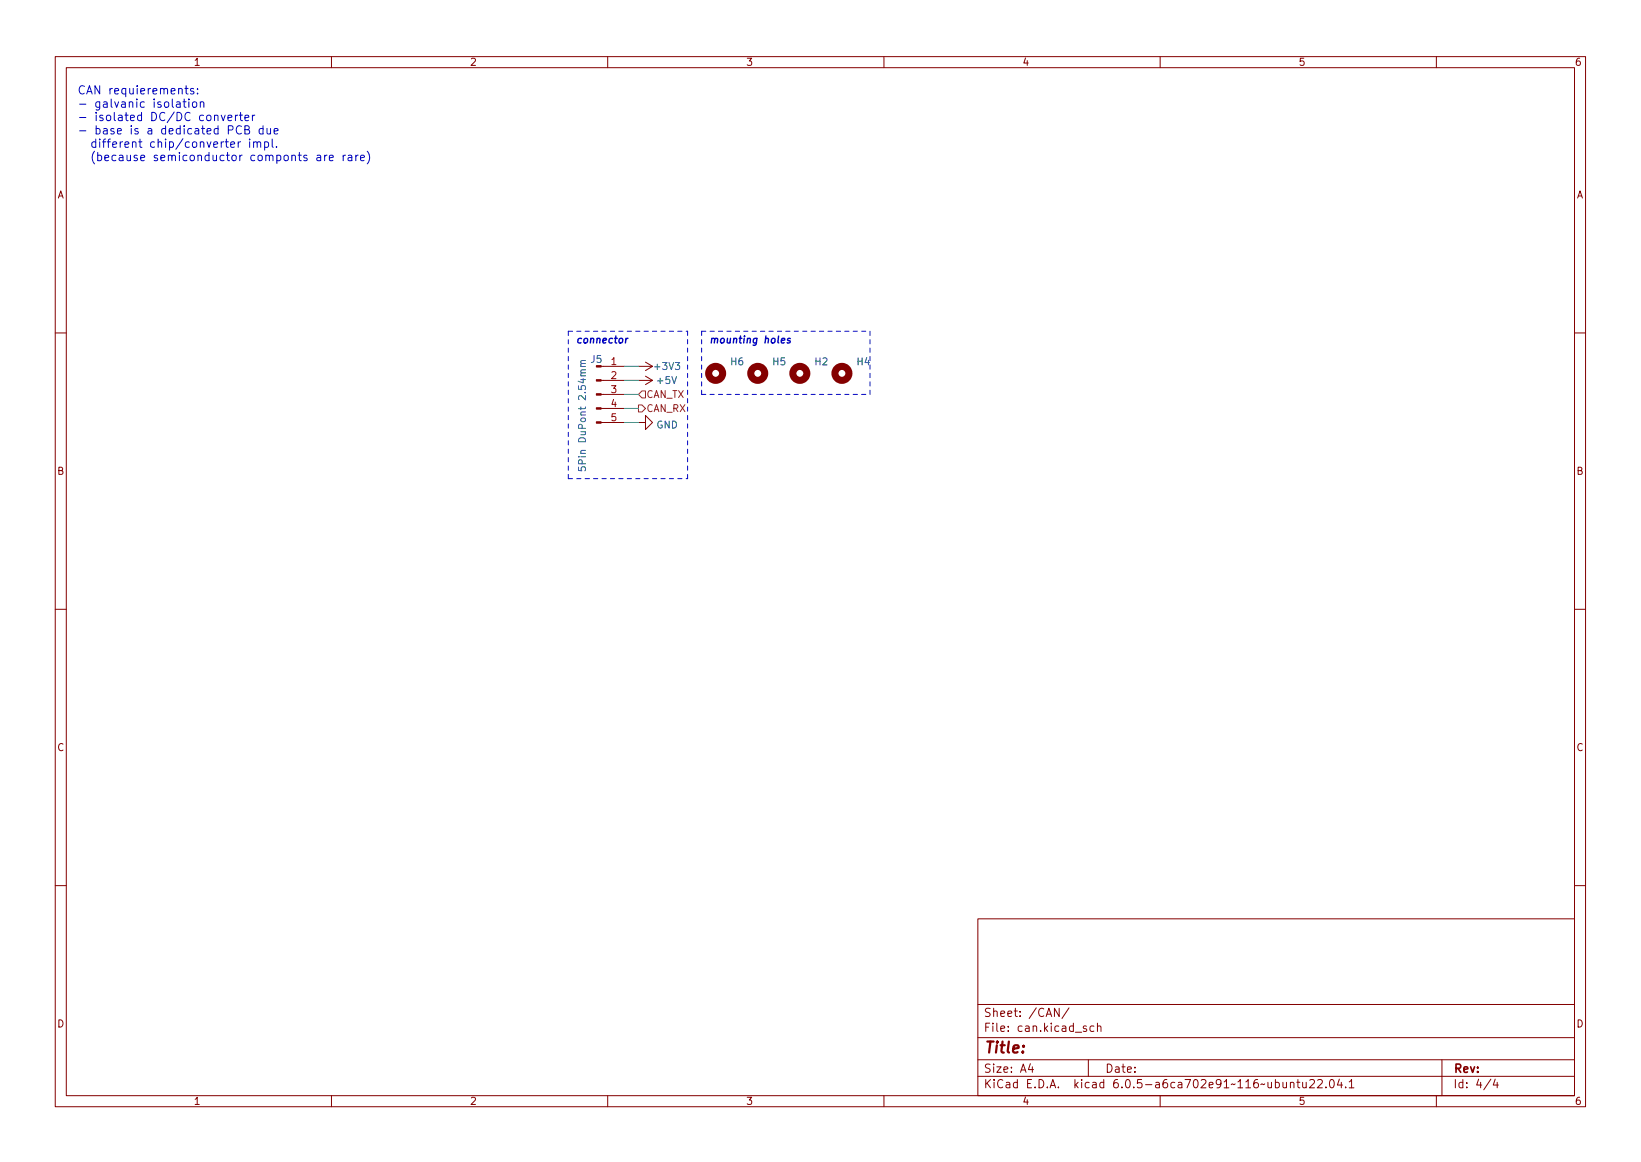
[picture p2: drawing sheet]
<svg xmlns="http://www.w3.org/2000/svg" width="297mm" height="210mm" viewBox="0 0 297 210" stroke-linecap="round" stroke-linejoin="round" font-family="sans-serif">
<g fill="none" stroke="#840000" stroke-width=".18">
<path d="M10 10.2h277v190.1h-277zM12 12.2h273v186.1h-273zM60 10.2v2M110 10.2v2M160 10.2v2M210 10.2v2M260 10.2v2M10 60.2h2M108.8 68.8h4.2M108.8 76.4h4.2M108.8 73.9h4.2M108.8 71.4h4.2"/>
<path d="M109.2 66.3h3.8M115.6 76.4h1.2v-1.2l1.3 1.2-1.3 1.3v-1.3M115.6 66.3h2.5M115.6 68.8h2.5M116.8 65.5l1.3 .8M116.8 68.1l1.3 .7M118.1 66.3l-1.3 .8M118.1 68.8l-1.3 .8M285 60.2h2M10 110.2h2M285 110.2h2M10 160.2h2"/>
<path d="M177 166.3h108v32h-108zM285 160.2h2M60 198.3v2M110 198.3v2M160 198.3v2M177 194.8h108M177 191.8h108M177 187.8h108M177 181.8h108M186.5 192.5l-.4 1h1M186.9 193v1M191.7 182.4v1.5l-.8-1.5v1.5"/>
<path d="M193.5 182.4l-1.3 1.9M196.6 185.7l-.3-.1-.2 .2v.3l.5 .1v.4h-.5M197 191.8v3M198 185.7l-.4-.1-.3 .3v.4l.1 .3h.6M198.6 185.8l.3-.2 .3 .1 .1 .9M198.6 185.1v1.5M210 198.3v2M233.6 196l.2-.2 .3 .1 .1 .9M233.6 195.8v1M234.7 195.8h.6M234.9 195.3v1.3l.4 .2M235.8 195.8l.1 1h.3l.2-.1"/>
<path d="M236.4 195.8v1M237.1 195.5l.5-.2 .3 .2v.3l-.9 1h.9M238.5 195.5l.6-.2 .2 .2 .1 .3-1 1h1M240 196.7v.1M240.8 195.5l.2-.2a.8 .8 0 0 1 .5 .8 .8 .8 0 0 1-.5 .7l-.2-.1-.2-.4zM242.4 195.3l-.3 1h.9M242.8 195.8v1M243.6 196.7v.1M244.2 195.8l.4-.5v1.5M244.2 196.8h.9M260 198.3v2M261 191.8v6.5"/>
<path d="M269.9 195.3l-1.3 1.9M270.6 195.3l-.3 1h.9M271 195.8v1"/>
</g>
<g fill="none" stroke="#840000" stroke-width="1.3">
<circle cx="129.5" cy="67.6" r="1.27"/>
<circle cx="137.2" cy="67.6" r="1.27"/>
<circle cx="144.8" cy="67.6" r="1.27"/>
<circle cx="152.4" cy="67.6" r="1.27"/>
</g>
<g fill="#840000" stroke="#840000" stroke-width=".18">
<path d="M107.9 76.3h.9v.3h-.9z"/>
<path d="M107.9 73.8h.9v.2h-.9z"/>
<path d="M107.9 71.2h.9v.3h-.9z"/>
<path d="M107.9 68.7h.9v.3h-.9z"/>
<path d="M107.9 66.2h.9v.2h-.9z"/>
</g>
<path d="M105.1 66.3h.9M106 65.8h-.8l-.1 .3 .2 .2M106 65.2l-.8 .1-.1 .3 .2 .2M104.7 84.5v.6l.6 .1-.1-.2 .1-.4 .1-.1h.5l.1 .2-.1 .5" fill="none" stroke="#006464" stroke-width=".18"/>
<path d="M115.6 73.3h.6l.6 .6-.6 .6h-.6zM116.2 70.7h.6v1.3h-.6l-.6-.6z" fill="none" stroke="#725600" stroke-width=".18"/>
<path d="M113.7 61.2l-.4 .3M143.1 61.3l-.3-.1-.3 .3 .5 .2v.3h-.5" fill="none" stroke="#0000c2" stroke-width=".25"/>
<g fill="none" stroke="#0000c2" stroke-width=".18">
<path d="M32 18.5h.5l.1 .9M32.6 18.8h-.5a.29 .29 0 0 0-.2 .3 .29 .29 0 0 0 .2 .3l.5-.1M33.1 18.4h.6M33.3 17.9v1.3l.4 .2M33.5 16h.5M33.7 15.5v1.3l.3 .2M34.2 17.9v.2M34.2 18.4v1M35 18.5l.3-.1 .3 .3v.4l-.3 .3-.3-.1-.2-.2v-.4zM35 16.1l-.3-.1-.2 .2v.2l.5 .2v.3h-.5M35.8 16.9v.1M35.8 16.1v.1"/>
<path d="M36.3 18.6l.2-.2 .3 .1 .1 .9M36.3 18.4v1M40 20.8l.4 1 .4-1M41.3 21.3l.7-.1-.1-.3-.4-.1-.2 .2v.8h.6M41.8 26.2l.7-.2-.1-.3h-.4l-.2 .2v.7h.6M42.6 20.8v1M43 20.8l-.2 .1-.2 .2M43.1 25.7v1M43.3 20.8h.6M43.5 20.3v1.3l.4 .2M43.5 25.7h-.2l-.2 .3M43.7 22.9a.6 .6 0 0 0-.8 0 .6 .6 0 0 0-.1 .7 .56 .56 0 0 0 .3 .6 .56 .56 0 0 0 .6-.1"/>
<path d="M44.3 21.3l.7-.1v-.3l-.5-.1-.2 .2 .1 .8h.6M44.3 23.5h.5l.2-.2 .1-.3-.1-.2-.7-.1v1.5h.6l.3-.2a.39 .39 0 0 0-.4-.5M45.2 25.2v.1M45.2 25.7v1M45.7 20.8v1M45.9 25.8l.2-.1h.4v1M45.9 25.7v1M46.1 20.8l-.3 .1-.1 .2M46.5 25.9l.3-.2h.3l.1 1M47.6 23.3l-.4-.1-.3 .3v.5l.1 .2h.6M47.6 22.7v1.5M47.9 25.7h.4l.3 .3v.4l-.1 .2h-.6"/>
<path d="M47.9 25.7v1.5M48.3 23.2l.1 1h.4l.2-.1M49 23.2v1M49.3 25.2v1.2l.2 .3M49.6 23.7l.7-.1v-.3l-.5-.1-.2 .3 .1 .7h.6M50 26.5v.2M57.4 28.2h.6v.9M58 28.4l-.5 .1a.29 .29 0 0 0-.2 .3 .29 .29 0 0 0 .2 .3l.5-.1M58.8 28.1v1M59.2 28.1l-.3 .1-.1 .2M59.6 28.6l.7-.2v-.2l-.5-.1-.2 .2 .1 .7h.6M62.1 28.1v1"/>
<path d="M62.5 28.1l-.2 .1-.2 .2M63 28.2h.6l.1 .9M63.7 28.4l-.5 .1a.29 .29 0 0 0-.2 .3 .29 .29 0 0 0 .2 .3l.5-.1M64.4 28.1v1M64.8 28.1l-.3 .1-.1 .2M65.3 28.6l.7-.2-.1-.2-.4-.1-.2 .2v.7h.6M66.5 27.4a1.72 1.72 0 0 1 0 2.3"/>
</g>
<path d="M102.9 59.9h21.6M102.9 59.9v26.7M127 59.9h30.5M127 59.9v11.5M127 71.4h30.5M157.5 71.4v-11.5M102.9 86.6h21.6M124.5 86.6v-26.7" fill="none" stroke="#0000c2" stroke-width=".18" stroke-dasharray=".8 .8"/>
<path d="M113 68.8h2.6M113 73.9h2.6M113 76.4h2.6M113 71.4h2.6M113 66.3h2.6" fill="none" stroke="#009600" stroke-width=".18"/>
<text font-size="2.8" fill="#840000" x="178" y="190.6">Title:</text>
<g font-size="2.1" fill="#0000c2">
<text x="14" y="17.1">CAN requierements:</text>
<text x="14" y="19.5">- galvanic isolation</text>
<text x="14" y="21.9">- isolated DC/DC converter</text>
<text x="14" y="24.3">- base is a dedicated PCB due</text>
<text x="15.1" y="26.7">different chip/converter impl.</text>
<text x="15.1" y="29.2">(because semiconductor componts are rare)</text>
</g>
<g font-size="2.1" fill="#840000">
<text x="178" y="184">Sheet: /CAN/</text>
<text x="178" y="186.7">File: can.kicad_sch</text>
<text x="178" y="196.9">KiCad E.D.A. kicad 6.0.5-a6ca702e91~116~ubuntu22.04.1</text>
<text x="178" y="194.1">Size: A4</text>
<text x="200" y="194.1">Date:</text>
<text x="263" y="194.1">Rev:</text>
<text x="263" y="196.9">Id: 4/4</text>
</g>
<g font-size="1.8" fill="#840000">
<text x="35" y="11.9">1</text>
<text x="85" y="11.9">2</text>
<text x="135" y="11.9">3</text>
<text x="185" y="11.9">4</text>
<text x="235" y="11.9">5</text>
<text x="285" y="11.9">6</text>
<text x="10.3" y="35.9">A</text>
<text x="285.3" y="35.9">A</text>
<text x="10.3" y="85.9">B</text>
<text x="285.3" y="85.9">B</text>
<text x="10.3" y="135.9">C</text>
<text x="285.3" y="135.9">C</text>
<text x="10.3" y="185.9">D</text>
<text x="285.3" y="185.9">D</text>
<text x="35" y="199.9">1</text>
<text x="85" y="199.9">2</text>
<text x="135" y="199.9">3</text>
<text x="185" y="199.9">4</text>
<text x="235" y="199.9">5</text>
<text x="285" y="199.9">6</text>
</g>
<g font-size="1.8" fill="#0000c2">
<text x="104.1" y="62.1">connector</text>
<text x="128.3" y="62.1">mounting holes</text>
</g>
<g font-size="1.8" fill="#006464">
<text x="107" y="65.7">J5</text>
<text x="118.6" y="66.9">+3V3</text>
<text x="119.1" y="69.5">+5V</text>
<text x="132.3" y="66.1">H6</text>
<text x="139.9" y="66.1">H5</text>
<text x="147.5" y="66.1">H2</text>
<text x="155.2" y="66.1">H4</text>
<text x="118.8" y="77.5">GND</text>
<text x="106" y="84" transform="rotate(-90 106 84)">5Pin DuPont 2.54mm</text>
</g>
<g font-size="1.8" fill="#a90000">
<text x="110.6" y="66">1</text>
<text x="110.6" y="68.6">2</text>
<text x="110.6" y="71.1">3</text>
<text x="110.6" y="73.7">4</text>
<text x="110.6" y="76.2">5</text>
</g>
<g font-size="1.8" fill="#725600">
<text x="116.9" y="72">CAN_TX</text>
<text x="116.9" y="74.5">CAN_RX</text>
</g>
</svg>
